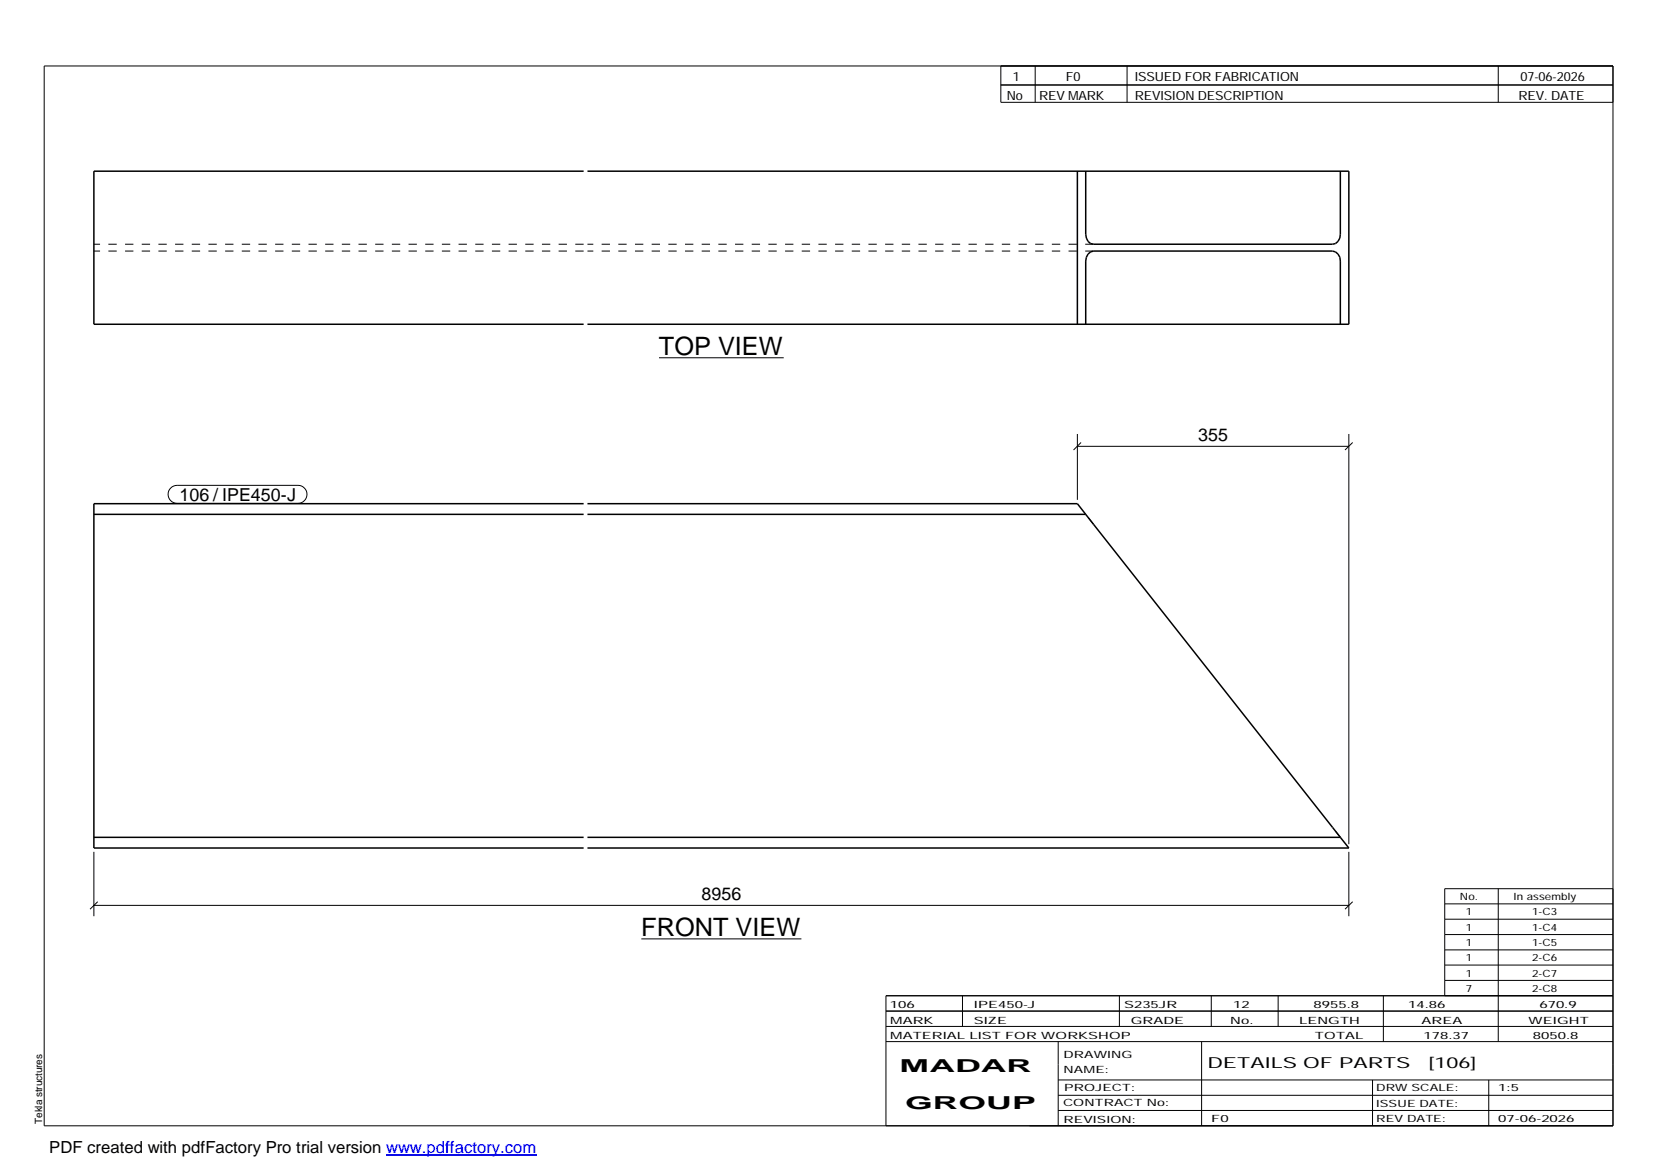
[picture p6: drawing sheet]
<svg xmlns="http://www.w3.org/2000/svg" width="420mm" height="297mm" viewBox="0 0 420 297" stroke-linecap="round" stroke-linejoin="round" font-family="sans-serif">
<path d="M148.2 43.5h-124.4v38.8h124.4M149.1 43.5h193.3v38.8h-193.3M273.5 43.5v38.8M275.6 43.5v16a2.29 2.29 0 0 0 2 2.5h60.7a2.29 2.29 0 0 0 2-2.5v-16M275.6 82.3v-16a2.37 2.37 0 0 1 2-2.6h60.7a2.37 2.37 0 0 1 2 2.6v16M23.8 130.6h124.4M148.2 127.9h-124.4v87.4h124.4M149.1 127.9h124.4l66.8 84.7M149.1 130.6h126.5M23.8 212.6h124.4M149.1 212.6h191.2M340.3 212.6l2.1 2.7h-193.3" fill="none" stroke="#000" stroke-width=".38"/>
<path d="M148.2 63.7h-124.4M148.2 62h-124.4M277.6 63.7h-128.5M277.6 62h-128.5M277.6 133.1l-1.8-2.3M340.3 212.6l-1.3-1.6" fill="none" stroke="#000" stroke-width=".25" stroke-dasharray="2.1 2.1" stroke-linecap="butt"/>
<g fill="none" stroke="#000" stroke-width=".25">
<path d="M11.2 16.7h398.3v269.1h-398.3zM254.1 16.7v9.3h155.4M262.8 16.7v9.3M286.1 16.7v9.3M380.4 16.7v9.3M254.1 21.6h155.4M167.3 90.8h31.7M273.5 113.3h68.9M273.5 110.2v16.7M274.4 112.3l-1.9 1.9M342.4 110.2v104.1M343.4 112.3l-1.9 1.9"/>
<path d="M43.3 123.9l.8-.5 .9-.2h30.6a2.29 2.29 0 0 1 2.3 2.3 2.29 2.29 0 0 1-2.3 2.3h-30.6a2.28 2.28 0 0 1-2.1-1.4 2.28 2.28 0 0 1 .4-2.5zM23.8 216.3v16.3M342.4 216.3v16.3M23.8 229.9h318.6M24.8 228.9l-1.9 1.9M162.8 238.4h40.7M343.4 228.9l-1.9 1.9M366.8 229.5h42.7M366.8 233.4h42.7M366.8 237.3h42.7M380.4 225.6v38.8M409.5 225.6h-42.7v27.2"/>
<path d="M224.9 256.7h184.6M244.3 252.8v7.8M284.2 252.8v7.8M307.5 252.8v7.8M324.5 252.8v7.8M351.2 252.8v11.6M366.8 241.2h42.7M366.8 245h42.7M366.8 248.9h42.7M409.5 252.8h-184.6v33M224.9 264.4h184.6M224.9 260.6h184.6"/>
<path d="M268.6 264.4v21.4M268.6 274.2h140.9M268.6 278.1h140.9M305.1 264.4v21.4M348.4 274.2v11.6M378 274.2v11.6M268.6 281.9h140.9"/>
</g>
<path d="M98 293.3h38.2" fill="none" stroke="#00f" stroke-width=".3"/>
<g font-size="6.4">
<text x="167.3" y="90.1">TOP VIEW</text>
<text x="162.8" y="237.6">FRONT VIEW</text>
</g>
<g font-size="4.5">
<text x="304.2" y="111.9">355</text>
<text x="45.6" y="127.2">106 / IPE450-J</text>
<text x="178.1" y="228.5">8956</text>
<text x="228.4" y="272.3">MADAR</text>
<text x="229.8" y="281.6">GROUP</text>
</g>
<text font-size="4.2" x="12.5" y="292.7">PDF created with pdfFactory Pro trial version www.pdffactory.com</text>
<g font-size="3.9">
<text x="306.5" y="271.3">DETAILS OF PARTS</text>
<text x="362.7" y="271.3">[106]</text>
</g>
<g font-size="3.2">
<text x="257.1" y="20.5">1</text>
<text x="270.6" y="20.5">F0</text>
<text x="288.1" y="20.5">ISSUED FOR FABRICATION</text>
<text x="386" y="20.5">07-06-2026</text>
<text x="255.6" y="25.5">No</text>
<text x="263.8" y="25.5">REV MARK</text>
<text x="288.1" y="25.5">REVISION DESCRIPTION</text>
<text x="385.5" y="25.5">REV. DATE</text>
</g>
<g font-size="2.5">
<text x="370.6" y="228.5">No.</text>
<text x="372.1" y="232.4">1</text>
<text x="384.3" y="228.5">In assembly</text>
<text x="389" y="232.4">1-C3</text>
<text x="372.1" y="236.3">1</text>
<text x="389" y="236.3">1-C4</text>
<text x="372.1" y="240.2">1</text>
<text x="372.1" y="244.1">1</text>
<text x="389" y="240.2">1-C5</text>
<text x="389" y="244.1">2-C6</text>
<text x="372.1" y="247.9">1</text>
<text x="372.1" y="251.8">7</text>
<text x="389" y="247.9">2-C7</text>
<text x="389" y="251.8">2-C8</text>
<text x="225.9" y="255.9">106</text>
<text x="247.3" y="255.9">IPE450-J</text>
<text x="285.4" y="255.9">S235JR</text>
<text x="313.1" y="255.9">12</text>
<text x="333.5" y="255.9">8955.8</text>
<text x="357.5" y="255.9">14.86</text>
<text x="390.8" y="255.9">670.9</text>
<text x="226" y="263.7">MATERIAL LIST FOR WORKSHOP</text>
<text x="226" y="259.9">MARK</text>
<text x="247.2" y="259.9">SIZE</text>
<text x="287.1" y="259.9">GRADE</text>
<text x="312.3" y="259.9">No.</text>
<text x="329.8" y="259.9">LENGTH</text>
<text x="333.8" y="263.7">TOTAL</text>
<text x="360.9" y="259.9">AREA</text>
<text x="361.4" y="263.7">178.37</text>
<text x="388.1" y="259.9">WEIGHT</text>
<text x="389.2" y="263.7">8050.8</text>
<text x="270" y="268.5">DRAWING</text>
<text x="270" y="272.5">NAME:</text>
<text x="269.9" y="280.9">CONTRACT No:</text>
<text x="270.2" y="277">PROJECT:</text>
<text x="349.4" y="277.1">DRW SCALE:</text>
<text x="349.4" y="281">ISSUE DATE:</text>
<text x="380.4" y="277.1">1:5</text>
<text x="10.7" y="285.4" transform="rotate(-90 10.7 285.4)">Tekla structures</text>
<text x="270" y="285">REVISION:</text>
<text x="307.5" y="284.8">F0</text>
<text x="349.4" y="284.8">REV DATE:</text>
<text x="380.4" y="284.8">07-06-2026</text>
</g>
</svg>
